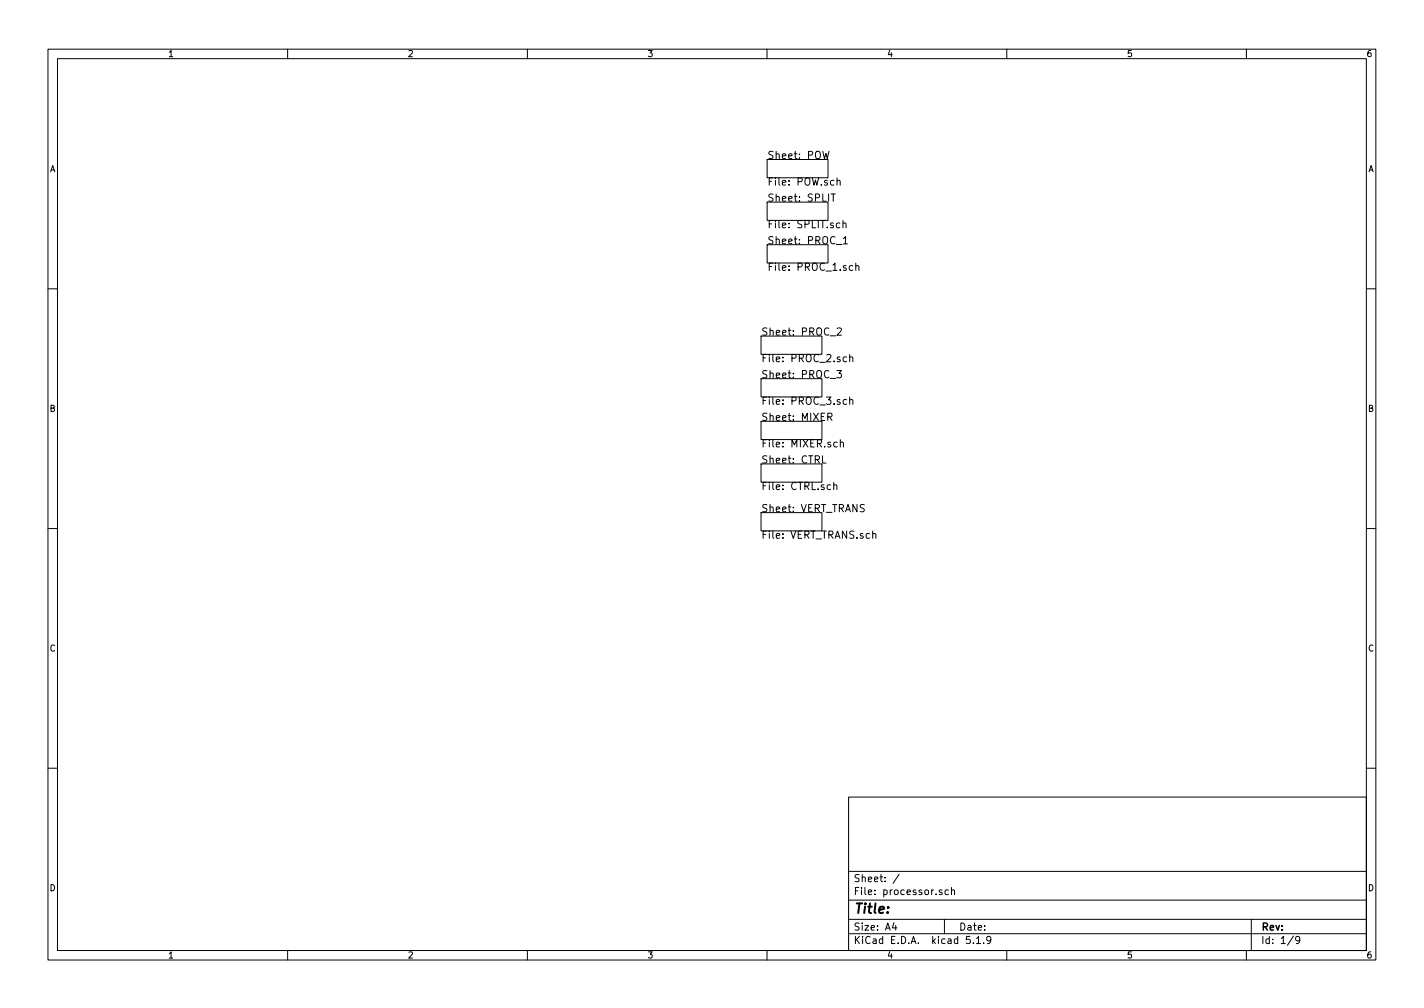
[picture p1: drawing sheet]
<svg xmlns="http://www.w3.org/2000/svg" width="297mm" height="210mm" viewBox="0 0 297 210" stroke-linecap="round" stroke-linejoin="round" font-family="sans-serif">
<g fill="none" stroke="#000" stroke-width=".21">
<path d="M10 10.3h277v189.9h-277zM12 12.2h273v186.1h-273zM60 10.3v1.9M110 10.3v1.9M160 10.3v1.9M210 10.3v1.9M260 10.3v1.9M160 33.3h12.7v3.8h-12.7zM171.6 31.6l.4 1.5 .3-1.1 .3 1.1 .3-1.5M174.6 37.7l.2-.1 .4 .1 .1 .9M174.6 37.1v1.5M160 42.2h12.7v3.8h-12.7z"/>
<path d="M160 51h12.7v3.9h-12.7zM173.4 40.5h.8M173.8 40.5v1.5M174.4 51h1.2M175.2 46.6l-.4-.1-.4 .3 .2 .6h.6M175.8 46.6l.2-.1 .4 .1 .1 .9M175.8 46v1.5M175.9 49.8l.5-.5v1.6M175.9 50.9h.9M177.9 55.5l-.5-.1-.3 .3 .2 .6h.6M178.5 55.5l.2-.1 .4 .1 .1 .9M178.5 54.9v1.5"/>
<path d="M10 60.2h2M158.7 70.1h12.7v3.8h-12.7zM158.7 79h12.7v3.8h-12.7zM174.6 77.3h.9l-.5 .6 .4 .1v.7l-.2 .1-.6-.1M174.6 68.5l.6-.1 .2 .1 .1 .3-.9 1.1h.9M176.6 74.5l-.5-.1-.2 .3 .1 .7h.6M177.2 74.6l.3-.2 .3 .1 .1 1M177.2 73.9v1.6M285 60.2h2M158.7 87.9h12.7v3.8h-12.7zM158.7 96.8h12.7v3.8h-12.7zM171.6 95.1v1.5h.7"/>
<path d="M172.7 87l.7-.1 .2-.2-.1-.4-.8-.1v1.5M173.1 87l.5 .7M174.6 92.3l-.4-.1-.3 .3 .2 .7h.5M175.3 92.3l.2-.1 .4 .1v.9M175.3 91.7v1.5M176.6 83.4l-.5-.1-.2 .3 .1 .7h.6M177.2 83.5l.3-.2 .3 .1 .1 .9M177.2 82.8v1.5M10 110.3h2M158.7 106.9h12.7v3.8h-12.7zM173.9 101.2l.2-.1 .4 .1 .1 .9M173.9 100.6v1.5"/>
<path d="M180.3 105.3l-.6-.1-.2 .2v.4l.7 .3 .1 .3-.3 .4-.6-.1M182 111.4l.2-.1h.4l.1 1M182 110.8v1.5M285 110.3h2M10 160.2h2M177 166.3h108v32h-108zM285 160.2h2M60 198.3v1.9M110 198.3v1.9M160 198.3v1.9M177 194.8h108M177 191.8h108"/>
<path d="M177 187.8h108M177 181.8h108M186.5 192.5l-.4 1h1M186.8 193v1M187.6 182.3l-1.3 2M196.5 185.7l-.4-.1-.2 .2 .1 .2 .5 .2v.3h-.6M197 191.8v3M197.8 185.7l-.4-.1-.3 .3 .1 .6 .2 .1 .4-.1M198.5 185.7l.2-.1 .4 .1v.9M198.5 185.1v1.5M202.3 195.3h-.7l-.1 .7 .3-.1 .5 .1 .1 .2-.1 .5-.2 .1-.6-.1M203 196.7v.1"/>
<path d="M203.7 195.8l.4-.5v1.5M203.7 196.8h.8M205.2 196.7v.1M206.7 196l-.3 .3-.4-.1-.2-.2v-.4l.3-.3h.3l.3 .3a1.01 1.01 0 0 1-.5 1.2h-.2M210 198.3v1.9M260 198.3v1.9M261 191.8v6.5M269.8 195.2l-1.2 2M271.1 196l-.3 .3-.4-.1-.1-.2v-.4l.3-.3h.2l.3 .3a1.01 1.01 0 0 1-.4 1.2h-.3"/>
</g>
<text font-size="2.8" x="178" y="190.5">Title:</text>
<g font-size="2.1">
<text x="160" y="33.2">Sheet: POW</text>
<text x="160" y="38.7">File: POW.sch</text>
<text x="160" y="42.1">Sheet: SPLIT</text>
<text x="160" y="47.6">File: SPLIT.sch</text>
<text x="160" y="50.9">Sheet: PROC_1</text>
<text x="160" y="56.5">File: PROC_1.sch</text>
<text x="158.7" y="70">Sheet: PROC_2</text>
<text x="158.7" y="75.5">File: PROC_2.sch</text>
<text x="158.7" y="78.9">Sheet: PROC_3</text>
<text x="158.7" y="84.4">File: PROC_3.sch</text>
<text x="158.7" y="87.8">Sheet: MIXER</text>
<text x="158.7" y="93.3">File: MIXER.sch</text>
<text x="158.7" y="96.7">Sheet: CTRL</text>
<text x="158.7" y="102.2">File: CTRL.sch</text>
<text x="158.7" y="106.8">Sheet: VERT_TRANS</text>
<text x="158.7" y="112.4">File: VERT_TRANS.sch</text>
<text x="178" y="184">Sheet: /</text>
<text x="178" y="186.7">File: processor.sch</text>
<text x="178" y="196.9">KiCad E.D.A. kicad 5.1.9</text>
<text x="178" y="194.1">Size: A4</text>
<text x="200" y="194.1">Date:</text>
<text x="263" y="194.1">Rev:</text>
<text x="263" y="196.9">Id: 1/9</text>
</g>
<g font-size="1.8">
<text x="35" y="11.9">1</text>
<text x="85" y="11.9">2</text>
<text x="135" y="11.9">3</text>
<text x="185" y="11.9">4</text>
<text x="235" y="11.9">5</text>
<text x="285" y="11.9">6</text>
<text x="10.4" y="35.9">A</text>
<text x="285.4" y="35.9">A</text>
<text x="10.4" y="85.9">B</text>
<text x="285.4" y="85.9">B</text>
<text x="10.4" y="135.9">C</text>
<text x="285.4" y="135.9">C</text>
<text x="10.4" y="185.9">D</text>
<text x="285.4" y="185.9">D</text>
<text x="35" y="199.9">1</text>
<text x="85" y="199.9">2</text>
<text x="135" y="199.9">3</text>
<text x="185" y="199.9">4</text>
<text x="235" y="199.9">5</text>
<text x="285" y="199.9">6</text>
</g>
</svg>
